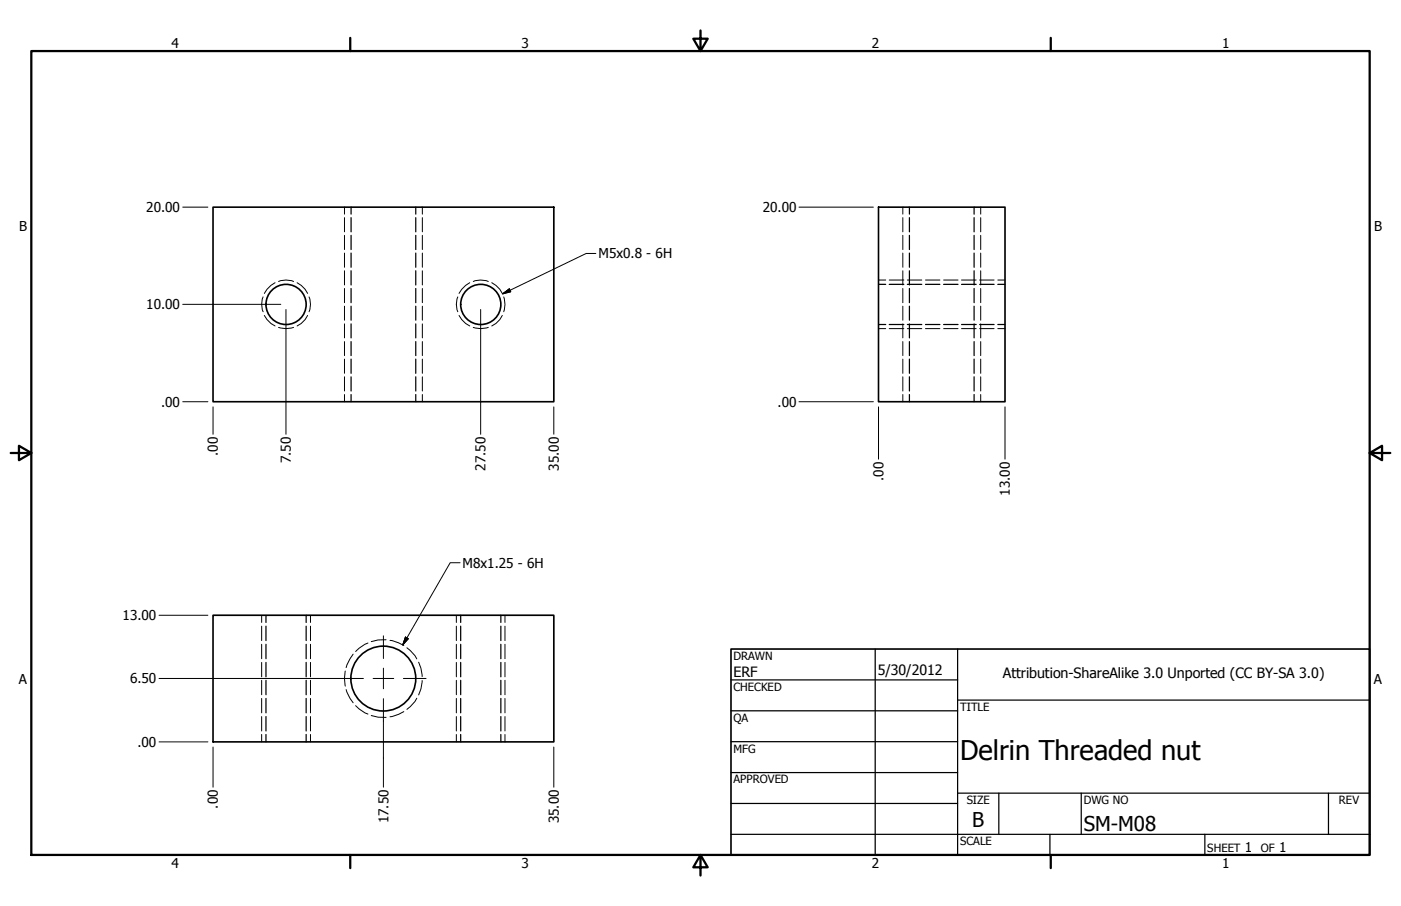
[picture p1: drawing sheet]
<svg xmlns="http://www.w3.org/2000/svg" width="432mm" height="279mm" viewBox="0 0 432 279" stroke-linecap="round" stroke-linejoin="round" font-family="sans-serif">
<!-- layer: Visible (ANSI) -->
<g fill="none" stroke="#000" stroke-width=".51">
<path d="M65.7 63.9h105v60h-105zM270.8 63.9h39v60h-39zM65.7 189.7h105v39.1h-105z"/>
<circle cx="88.2" cy="93.9" r="6.2"/>
<circle cx="148.2" cy="93.9" r="6.2"/>
<circle cx="118.1" cy="209.3" r="10"/>
</g>
<!-- layer: Hidden (ANSI) -->
<g fill="none" stroke="#000" stroke-width=".38">
<path d="M108.2 63.9v2.1M108.2 67.1v4.4M108.2 72.6v4.4M108.2 78v4.4M128.1 63.9v2.1M128.1 67.1v4.4M128.1 72.6v4.4M128.1 78v4.4M280.3 63.9v2.1M280.3 67.1v4.4M280.3 72.6v4.4M280.3 78v4.4"/>
<path d="M300.2 63.9v2.1M300.2 67.1v4.4M300.2 72.6v4.4M300.2 78v4.4M108.2 83.5v4.4M108.2 89v4.3M108.2 94.4v4.3M108.2 99.9v4.3M128.1 83.5v4.4M128.1 89v4.3M128.1 94.4v4.3M128.1 99.9v4.3"/>
<path d="M270.8 87.7h2.2M274.1 87.7h4.5M279.7 87.7h4.4M280.3 83.5v4.4M280.3 89v4.3M280.3 94.4v4.3M280.3 99.9v4.3M285.2 87.7h4.5M290.8 87.7h4.5M296.4 87.7h4.5M300.2 83.5v4.4M300.2 89v4.3"/>
<path d="M300.2 94.4v4.3M300.2 99.9v4.3M301.9 87.7h4.5M307.5 87.7h2.3M108.2 105.3v4.4M108.2 110.7v4.4M108.2 116.2v4.4M128.1 105.3v4.4M128.1 110.7v4.4M128.1 116.2v4.4M270.8 100.1h2.2M274.1 100.1h4.5"/>
<path d="M279.7 100.1h4.4M280.3 105.3v4.4M280.3 110.7v4.4M280.3 116.2v4.4M285.2 100.1h4.5M290.8 100.1h4.5M296.4 100.1h4.5M300.2 105.3v4.4M300.2 110.7v4.4M300.2 116.2v4.4M301.9 100.1h4.5M307.5 100.1h2.3"/>
<path d="M108.2 121.7v2.2M128.1 121.7v2.2M280.3 121.7v2.2M300.2 121.7v2.2M82 189.7v2.3M82 193.1v4.4M82 198.7v4.4M94.4 189.7v2.3M94.4 193.1v4.4M94.4 198.7v4.4M142 189.7v2.3M142 193.1v4.4"/>
<path d="M142 198.7v4.4M154.4 189.7v2.3M154.4 193.1v4.4M154.4 198.7v4.4M82 204.3v4.4M82 209.8v4.4M82 215.4v4.4M94.4 204.3v4.4M94.4 209.8v4.4M94.4 215.4v4.4M142 204.3v4.4M142 209.8v4.4"/>
<path d="M142 215.4v4.4M154.4 204.3v4.4M154.4 209.8v4.4M154.4 215.4v4.4M82 221v4.4M82 226.5v2.3M94.4 221v4.4M94.4 226.5v2.3M142 221v4.4M142 226.5v2.3M154.4 221v4.4M154.4 226.5v2.3"/>
</g>
<!-- layer: Hidden Narrow (ANSI) -->
<g fill="none" stroke="#000" stroke-width=".31">
<path d="M106.2 63.9v2.1M106.2 67.1v4.4M106.2 72.6v4.4M106.2 78v4.4M130.2 63.9v2.1M130.2 67.1v4.4M130.2 72.6v4.4M130.2 78v4.4M278.3 63.9v2.1M278.3 67.1v4.4M278.3 72.6v4.4M278.3 78v4.4"/>
<path d="M302.3 63.9v2.1M302.3 67.1v4.4M302.3 72.6v4.4M302.3 78v4.4M81.1 91.6a6.1 6.1 0 0 0 0 4.5M81.5 97.3l.8 1.3 1.2 1.2 1.3 .7M84.8 87.2l-1.3 .8-1.2 1.2-.8 1.3M85.9 86.8a6.3 6.3 0 0 1 4.6 0M91.6 87.2l1.2 .8 1.2 1.2 .8 1.3M94.8 97.3l-.8 1.3-1.2 1.2-1.2 .7M95.2 91.6a6.1 6.1 0 0 1 0 4.5M106.2 83.5v4.4"/>
<path d="M106.2 89v4.3M106.2 94.4v4.3M106.2 99.9v4.3M130.2 83.5v4.4M130.2 89v4.3M130.2 94.4v4.3M130.2 99.9v4.3M141.1 91.6a6.1 6.1 0 0 0 0 4.5M141.5 97.3l.8 1.3 1.2 1.2 1.3 .7M144.8 87.2l-1.3 .8-1.2 1.2-.8 1.3M145.9 86.8a6.3 6.3 0 0 1 4.6 0M151.6 87.2l1.2 .8 1.3 1.2 .7 1.3"/>
<path d="M154.8 97.3l-.7 1.3-1.3 1.2-1.2 .7M155.3 91.6a7 7 0 0 1 0 4.5M270.8 86.4h2.2M274.1 86.4h4.5M278.3 83.5v4.4M278.3 89v4.3M278.3 94.4v4.3M278.3 99.9v4.3M279.7 86.4h4.4M285.2 86.4h4.5M290.8 86.4h4.5M296.4 86.4h4.5"/>
<path d="M301.9 86.4h4.5M302.3 83.5v4.4M302.3 89v4.3M302.3 94.4v4.3M302.3 99.9v4.3M307.5 86.4h2.3M85.9 101a7.2 7.2 0 0 0 4.6 0M106.2 105.3v4.4M106.2 110.7v4.4M106.2 116.2v4.4M130.2 105.3v4.4M130.2 110.7v4.4"/>
<path d="M130.2 116.2v4.4M145.9 101a7.2 7.2 0 0 0 4.6 0M270.8 101.3h2.2M274.1 101.3h4.5M278.3 105.3v4.4M278.3 110.7v4.4M278.3 116.2v4.4M279.7 101.3h4.4M285.2 101.3h4.5M290.8 101.3h4.5M296.4 101.3h4.5M301.9 101.3h4.5"/>
<path d="M302.3 105.3v4.4M302.3 110.7v4.4M302.3 116.2v4.4M307.5 101.3h2.3M106.2 121.7v2.2M130.2 121.7v2.2M278.3 121.7v2.2M302.3 121.7v2.2M80.6 189.7v2.3M80.6 193.1v4.4M80.6 198.7v4.4M95.7 189.7v2.3"/>
<path d="M95.7 193.1v4.4M95.7 198.7v4.4M113.4 198.3l-2.7 1.6-1.1 1M119 197.3l-2.5 .1-2.1 .5M120.2 197.5l2.7 .7 1.6 .9M125.4 199.8l2.5 2.4 .6 1M140.7 189.7v2.3M140.7 193.1v4.4M140.7 198.7v4.4M155.6 189.7v2.3M155.6 193.1v4.4M155.6 198.7v4.4"/>
<path d="M80.6 204.3v4.4M80.6 209.8v4.4M80.6 215.4v4.4M95.7 204.3v4.4M95.7 209.8v4.4M95.7 215.4v4.4M106.4 206.9a10.7 10.7 0 0 0 0 4.7M106.7 212.7l1.2 2.7 .9 1.3M108.8 201.7l-.9 1.4-1.2 2.8M109.6 217.6l1.1 1 2.7 1.6M124.5 219.5l-1.6 .8-2.7 .7M128.5 215.3l-.6 1-2.5 2.5"/>
<path d="M129 204.2l.7 1.9 .4 2.6M130.1 209.9l-.4 2.6-.7 1.8M140.7 204.3v4.4M140.7 209.8v4.4M140.7 215.4v4.4M155.6 204.3v4.4M155.6 209.8v4.4M155.6 215.4v4.4M80.6 221v4.4M80.6 226.5v2.3M95.7 221v4.4M95.7 226.5v2.3"/>
<path d="M114.4 220.7l2.1 .5h2.5M140.7 221v4.4M140.7 226.5v2.3M155.6 221v4.4M155.6 226.5v2.3"/>
</g>
<!-- layer: Border (ANSI) -->
<path d="M9.7 15.7h412.4v248h-412.4zM107.9 11.7v4M215.9 9.4v6.3l-2.2-3.8h4.4l-2.2 3.8M323.8 11.7v4M3.3 139.7h6.4l-3.9-2.2v4.4l3.9-2.2M422.1 139.7l3.9 2.2v-4.4l-3.9 2.2h6.4M107.9 263.7v4M215.9 263.7l2.2 3.8h-4.4l2.2-3.8v6.3M323.8 263.7v4" fill="none" stroke="#000" stroke-width=".7"/>
<!-- layer: Title (ANSI) -->
<g fill="none" stroke="#000" stroke-width=".38">
<path d="M225.3 209.7h69.8M225.3 219.2h69.8M269.7 200.2v63.5M295.1 215.9h127M295.1 200.2v63.5M225.3 228.7h69.8M225.3 238.3h69.8M225.3 257.3h196.8M225.3 247.8h69.8M295.1 244.6h127M307.8 244.6v12.7M323.6 257.3v6.4"/>
<path d="M333.2 244.6v12.7M371.3 257.3v6.4M409.4 244.6v12.7"/>
</g>
<path d="M225.3 200.2h196.8v63.5h-196.8z" fill="none" stroke="#000" stroke-width=".51"/>
<!-- layer: Dimension (ANSI) -->
<g fill="none" stroke="#000" stroke-width=".31">
<path d="M56.3 63.9h7.8M246.3 63.9h22.9M56.3 93.9h30.3M88.1 95.4v38.5M148.1 95.4v38.5M56.3 123.9h7.8M65.7 125.5v8.4M170.7 125.5v8.4M246.3 123.9h22.9M270.8 125.5v16.1M309.8 125.5v16.1M49 189.7h15.1"/>
<path d="M49 209.2h56M49 228.8h15.1M65.7 230.4v12.4M118.2 222.4v20.4M170.7 230.4v12.4"/>
</g>
<!-- layer: Center Mark (ANSI) -->
<path d="M118.2 196.1v7M105 209.2h7M115 209.2h6.3M118.2 206.1v6.3M118.2 215.5v6.9M124.3 209.2h7" fill="none" stroke="#000" stroke-width=".31"/>
<!-- layer: Symbol (ANSI) -->
<path d="M183.6 78.2h-2.9l-25.8 12.4M154.9 90.6l2.1-1.5 .4 .9zM141.8 173.5h-3.1l-14.6 25.4M125 196.5l.9 .5-1.8 1.9z" fill="none" stroke="#000" stroke-width=".31"/>
<path d="M154.9 90.6l2.1-1.5zM154.9 90.6l2.1-1.5 .4 .9zM125 196.5l-.9 2.4zM125 196.5l.9 .5-1.8 1.9z" fill="#000" stroke="#000" stroke-width=".31"/>
<text font-size="8.4" x="295.9" y="234.4">Delrin Threaded nut</text>
<g font-size="6.3">
<text x="299.7" y="255.1">B</text>
<text x="334" y="256.4">SM-M08</text>
</g>
<g font-size="4.4">
<text x="226.1" y="208.9">ERF</text>
<text x="270.5" y="208.2">5/30/2012</text>
<text x="309.1" y="209.2">Attribution-ShareAlike 3.0 Unported (CC BY-SA 3.0)</text>
</g>
<g font-size="4.2">
<text x="52.8" y="14.7">4</text>
<text x="160.8" y="14.7">3</text>
<text x="268.7" y="14.7">2</text>
<text x="376.7" y="14.7">1</text>
<text x="45.1" y="65.4">20.00</text>
<text x="235.1" y="65.4">20.00</text>
<text x="5.9" y="71.4">B</text>
<text x="423.5" y="71.4">B</text>
<text x="184.5" y="79.7">M5x0.8 - 6H</text>
<text x="45.1" y="95.4">10.00</text>
<text x="49.7" y="125.4">.00</text>
<text x="239.6" y="125.4">.00</text>
<text x="67.2" y="140.6" transform="rotate(-90 67.2 140.6)">.00</text>
<text x="89.7" y="142.9" transform="rotate(-90 89.7 142.9)">7.50</text>
<text x="149.7" y="145.2" transform="rotate(-90 149.7 145.2)">27.50</text>
<text x="172.2" y="145.2" transform="rotate(-90 172.2 145.2)">35.00</text>
<text x="272.3" y="148.3" transform="rotate(-90 272.3 148.3)">.00</text>
<text x="311.3" y="152.8" transform="rotate(-90 311.3 152.8)">13.00</text>
<text x="142.6" y="175.1">M8x1.25 - 6H</text>
<text x="37.8" y="191.3">13.00</text>
<text x="5.8" y="211.1">A</text>
<text x="40.1" y="210.8">6.50</text>
<text x="423.4" y="211.1">A</text>
<text x="42.4" y="230.3">.00</text>
<text x="67.2" y="249.4" transform="rotate(-90 67.2 249.4)">.00</text>
<text x="119.7" y="253.9" transform="rotate(-90 119.7 253.9)">17.50</text>
<text x="172.2" y="253.9" transform="rotate(-90 172.2 253.9)">35.00</text>
<text x="383.7" y="262.8">1</text>
<text x="394.2" y="262.8">1</text>
<text x="52.8" y="267.7">4</text>
<text x="160.8" y="267.7">3</text>
<text x="268.7" y="267.7">2</text>
<text x="376.7" y="267.7">1</text>
</g>
<g font-size="3.5">
<text x="226.1" y="203.5">DRAWN</text>
<text x="226.1" y="213">CHECKED</text>
<text x="295.9" y="219.2">TITLE</text>
<text x="226.1" y="222.6">QA</text>
<text x="226.1" y="232.1">MFG</text>
<text x="226.1" y="241.6">APPROVED</text>
<text x="297.9" y="248">SIZE</text>
<text x="334" y="248">DWG NO</text>
<text x="412.7" y="247.9">REV</text>
<text x="295.9" y="260.7">SCALE</text>
<text x="372.1" y="262.8">SHEET</text>
<text x="388.6" y="262.8">OF</text>
</g>
</svg>
